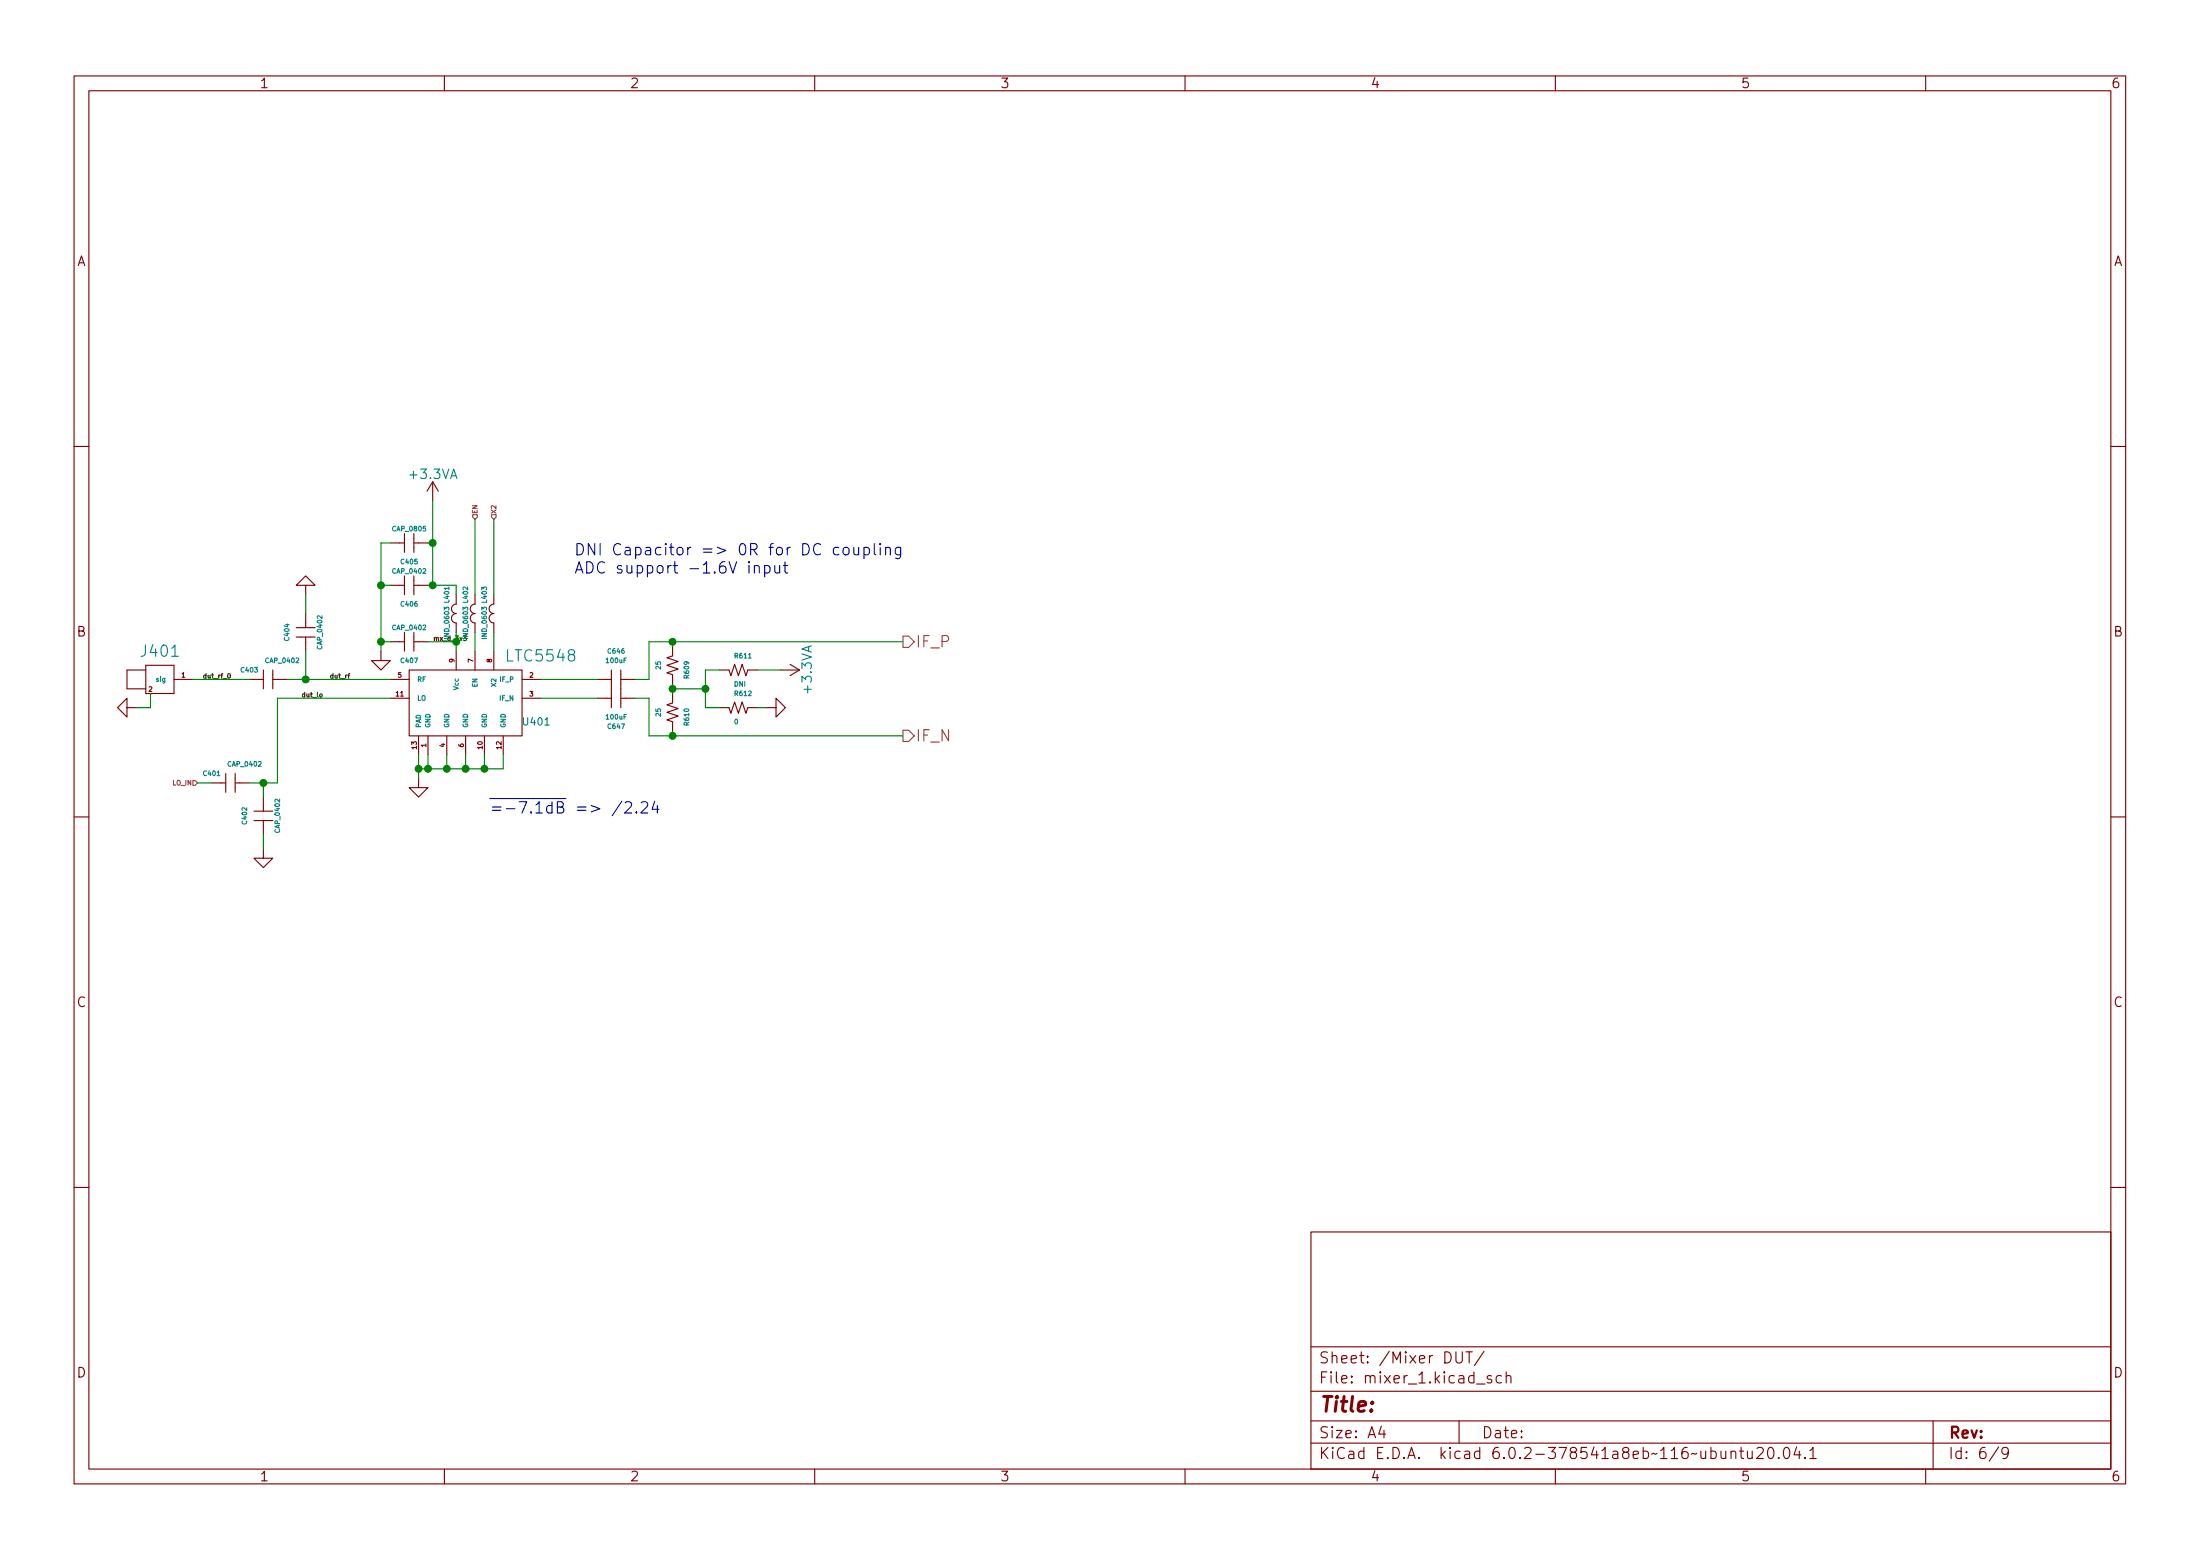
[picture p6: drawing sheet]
(kicad_sch (version 20211123) (generator eeschema)

 (paper "A4")

 (lib_symbols
  (symbol "adccore-rescue:+3.3VA" (power) (pin_names (offset 0)) (in_bom yes) (on_board yes)
   (property "Reference" "#PWR" (id 0) (at 0 -3.81 0) (effects (font (size 1.27 1.27)) hide))
   (property "Value" "+3.3VA" (id 1) (at 0 3.556 0) (effects (font (size 1.27 1.27))))
   (property "Footprint" "" (id 2) (at 0 0 0) (effects (font (size 1.27 1.27)) hide))
   (property "Datasheet" "" (id 3) (at 0 0 0) (effects (font (size 1.27 1.27)) hide))
   (symbol "+3.3VA_0_1"
    (polyline (pts (xy -0.762 1.27) (xy 0 2.54)) (stroke (width 0) (type default) (color 0 0 0 0)) (fill (type none)))
    (polyline (pts (xy 0 0) (xy 0 2.54)) (stroke (width 0) (type default) (color 0 0 0 0)) (fill (type none)))
    (polyline (pts (xy 0 2.54) (xy 0.762 1.27)) (stroke (width 0) (type default) (color 0 0 0 0)) (fill (type none))))
   (symbol "+3.3VA_1_1"
    (pin power_in line (at 0 0 90) (length 0) hide (name "+3.3VA" (effects (font (size 1.27 1.27)))) (number "1" (effects (font (size 1.27 1.27)))))))
  (symbol "adccore-rescue:CAP_0402" (pin_numbers hide) (pin_names (offset 0) hide) (in_bom yes) (on_board yes)
   (property "Reference" "C" (id 0) (at 0 -2.54 0) (effects (font (size 0.635 0.635))))
   (property "Value" "CAP_0402" (id 1) (at 0 1.905 0) (effects (font (size 0.635 0.635))))
   (property "Footprint" "SM0402" (id 2) (at 0 2.54 0) (effects (font (size 1.524 1.524)) hide))
   (property "Datasheet" "" (id 3) (at 0 0 0) (effects (font (size 1.524 1.524))))
   (symbol "CAP_0402_0_1"
    (polyline (pts (xy -1.27 0) (xy -0.635 0)) (stroke (width 0) (type default) (color 0 0 0 0)) (fill (type none)))
    (polyline (pts (xy -0.635 -1.27) (xy -0.635 1.27)) (stroke (width 0) (type default) (color 0 0 0 0)) (fill (type none)))
    (polyline (pts (xy 0.635 -1.27) (xy 0.635 -0.635)) (stroke (width 0) (type default) (color 0 0 0 0)) (fill (type none)))
    (polyline (pts (xy 0.635 0.635) (xy 0.635 -0.635)) (stroke (width 0) (type default) (color 0 0 0 0)) (fill (type none)))
    (polyline (pts (xy 0.635 1.27) (xy 0.635 0.635)) (stroke (width 0) (type default) (color 0 0 0 0)) (fill (type none)))
    (polyline (pts (xy 1.27 0) (xy 0.635 0)) (stroke (width 0) (type default) (color 0 0 0 0)) (fill (type none))))
   (symbol "CAP_0402_1_1"
    (pin passive line (at -2.54 0 0) (length 1.27) (name "~" (effects (font (size 0.635 0.635)))) (number "1" (effects (font (size 0.635 0.635)))))
    (pin passive line (at 2.54 0 180) (length 1.27) (name "~" (effects (font (size 0.635 0.635)))) (number "2" (effects (font (size 0.635 0.635)))))))
  (symbol "adccore-rescue:CAP_0805" (pin_numbers hide) (pin_names (offset 0) hide) (in_bom yes) (on_board yes)
   (property "Reference" "C" (id 0) (at 0 -2.54 0) (effects (font (size 0.635 0.635))))
   (property "Value" "CAP_0805" (id 1) (at 0 1.905 0) (effects (font (size 0.635 0.635))))
   (property "Footprint" "SM0805" (id 2) (at 0 2.54 0) (effects (font (size 1.524 1.524)) hide))
   (property "Datasheet" "" (id 3) (at 0 0 0) (effects (font (size 1.524 1.524))))
   (symbol "CAP_0805_0_1"
    (polyline (pts (xy -1.27 0) (xy -0.635 0)) (stroke (width 0) (type default) (color 0 0 0 0)) (fill (type none)))
    (polyline (pts (xy -0.635 -1.27) (xy -0.635 1.27)) (stroke (width 0) (type default) (color 0 0 0 0)) (fill (type none)))
    (polyline (pts (xy 0.635 -1.27) (xy 0.635 -0.635)) (stroke (width 0) (type default) (color 0 0 0 0)) (fill (type none)))
    (polyline (pts (xy 0.635 0.635) (xy 0.635 -0.635)) (stroke (width 0) (type default) (color 0 0 0 0)) (fill (type none)))
    (polyline (pts (xy 0.635 1.27) (xy 0.635 0.635)) (stroke (width 0) (type default) (color 0 0 0 0)) (fill (type none)))
    (polyline (pts (xy 1.27 0) (xy 0.635 0)) (stroke (width 0) (type default) (color 0 0 0 0)) (fill (type none))))
   (symbol "CAP_0805_1_1"
    (pin passive line (at -2.54 0 0) (length 1.27) (name "~" (effects (font (size 0.635 0.635)))) (number "1" (effects (font (size 0.635 0.635)))))
    (pin passive line (at 2.54 0 180) (length 1.27) (name "~" (effects (font (size 0.635 0.635)))) (number "2" (effects (font (size 0.635 0.635)))))))
  (symbol "adccore-rescue:GND" (power) (pin_names (offset 0)) (in_bom yes) (on_board yes)
   (property "Reference" "#PWR" (id 0) (at 0 -6.35 0) (effects (font (size 1.27 1.27)) hide))
   (property "Value" "GND" (id 1) (at 0 -3.81 0) (effects (font (size 1.27 1.27))))
   (property "Footprint" "" (id 2) (at 0 0 0) (effects (font (size 1.27 1.27)) hide))
   (property "Datasheet" "" (id 3) (at 0 0 0) (effects (font (size 1.27 1.27)) hide))
   (symbol "GND_0_1"
    (polyline (pts (xy 0 0) (xy 0 -1.27) (xy 1.27 -1.27) (xy 0 -2.54) (xy -1.27 -1.27) (xy 0 -1.27)) (stroke (width 0) (type default) (color 0 0 0 0)) (fill (type none))))
   (symbol "GND_1_1"
    (pin power_in line (at 0 0 270) (length 0) hide (name "GND" (effects (font (size 1.27 1.27)))) (number "1" (effects (font (size 1.27 1.27)))))))
  (symbol "adccore-rescue:IND_0603" (pin_numbers hide) (pin_names (offset 0) hide) (in_bom yes) (on_board yes)
   (property "Reference" "L" (id 0) (at 0 -2.54 0) (effects (font (size 0.635 0.635))))
   (property "Value" "IND_0603" (id 1) (at 0 1.27 0) (effects (font (size 0.635 0.635))))
   (property "Footprint" "SM0603" (id 2) (at 0 0 0) (effects (font (size 1.524 1.524)) hide))
   (property "Datasheet" "" (id 3) (at 0 0 0) (effects (font (size 1.524 1.524))))
   (symbol "IND_0603_0_1"
    (arc (start 0 0) (mid -0.635 0.635) (end -1.27 0) (stroke (width 0) (type default) (color 0 0 0 0)) (fill (type none)))
    (arc (start 1.27 0) (mid 0.635 0.635) (end 0 0) (stroke (width 0) (type default) (color 0 0 0 0)) (fill (type none))))
   (symbol "IND_0603_1_1"
    (pin passive line (at -2.54 0 0) (length 1.27) (name "~" (effects (font (size 0.635 0.635)))) (number "1" (effects (font (size 0.635 0.635)))))
    (pin passive line (at 2.54 0 180) (length 1.27) (name "~" (effects (font (size 0.635 0.635)))) (number "2" (effects (font (size 0.635 0.635)))))))
  (symbol "adccore-rescue:LTC5548" (pin_names (offset 1.016)) (in_bom yes) (on_board yes)
   (property "Reference" "U" (id 0) (at 0 -16.51 0) (effects (font (size 1.524 1.524))))
   (property "Value" "LTC5548" (id 1) (at 0 -13.97 0) (effects (font (size 1.524 1.524))))
   (property "Footprint" "" (id 2) (at 0 0 0) (effects (font (size 1.524 1.524)) hide))
   (property "Datasheet" "" (id 3) (at 0 0 0) (effects (font (size 1.524 1.524)) hide))
   (symbol "LTC5548_0_1"
    (rectangle (start -7.62 1.27) (end 7.62 -7.62) (stroke (width 0) (type default) (color 0 0 0 0)) (fill (type none))))
   (symbol "LTC5548_1_1"
    (pin power_in line (at -5.08 -10.16 90) (length 2.54) (name "GND" (effects (font (size 0.635 0.635)))) (number "1" (effects (font (size 0.635 0.635)))))
    (pin power_in line (at 2.54 -10.16 90) (length 2.54) (name "GND" (effects (font (size 0.635 0.635)))) (number "10" (effects (font (size 0.635 0.635)))))
    (pin input line (at -10.16 -2.54 0) (length 2.54) (name "LO" (effects (font (size 0.635 0.635)))) (number "11" (effects (font (size 0.635 0.635)))))
    (pin power_in line (at 5.08 -10.16 90) (length 2.54) (name "GND" (effects (font (size 0.635 0.635)))) (number "12" (effects (font (size 0.635 0.635)))))
    (pin power_in line (at -6.35 -10.16 90) (length 2.54) (name "PAD" (effects (font (size 0.635 0.635)))) (number "13" (effects (font (size 0.635 0.635)))))
    (pin bidirectional line (at 10.16 0 180) (length 2.54) (name "IF_P" (effects (font (size 0.635 0.635)))) (number "2" (effects (font (size 0.635 0.635)))))
    (pin bidirectional line (at 10.16 -2.54 180) (length 2.54) (name "IF_N" (effects (font (size 0.635 0.635)))) (number "3" (effects (font (size 0.635 0.635)))))
    (pin power_in line (at -2.54 -10.16 90) (length 2.54) (name "GND" (effects (font (size 0.635 0.635)))) (number "4" (effects (font (size 0.635 0.635)))))
    (pin bidirectional line (at -10.16 0 0) (length 2.54) (name "RF" (effects (font (size 0.635 0.635)))) (number "5" (effects (font (size 0.635 0.635)))))
    (pin power_in line (at 0 -10.16 90) (length 2.54) (name "GND" (effects (font (size 0.635 0.635)))) (number "6" (effects (font (size 0.635 0.635)))))
    (pin input line (at 1.27 3.81 270) (length 2.54) (name "EN" (effects (font (size 0.635 0.635)))) (number "7" (effects (font (size 0.635 0.635)))))
    (pin input line (at 3.81 3.81 270) (length 2.54) (name "X2" (effects (font (size 0.635 0.635)))) (number "8" (effects (font (size 0.635 0.635)))))
    (pin power_in line (at -1.27 3.81 270) (length 2.54) (name "Vcc" (effects (font (size 0.635 0.635)))) (number "9" (effects (font (size 0.635 0.635)))))))
  (symbol "adccore-rescue:SMA_PCB" (pin_names (offset 1.016)) (in_bom yes) (on_board yes)
   (property "Reference" "J" (id 0) (at 7.62 5.08 0) (effects (font (size 1.524 1.524))))
   (property "Value" "SMA_PCB" (id 1) (at 0 5.08 0) (effects (font (size 1.524 1.524))))
   (property "Footprint" "" (id 2) (at 0 0 0) (effects (font (size 1.524 1.524)) hide))
   (property "Datasheet" "" (id 3) (at 0 0 0) (effects (font (size 1.524 1.524)) hide))
   (symbol "SMA_PCB_0_1"
    (rectangle (start -5.08 -1.27) (end -2.54 -1.27) (stroke (width 0) (type default) (color 0 0 0 0)) (fill (type none)))
    (rectangle (start -5.08 1.27) (end -5.08 -1.27) (stroke (width 0) (type default) (color 0 0 0 0)) (fill (type none)))
    (rectangle (start -2.54 -1.905) (end 1.27 -1.905) (stroke (width 0) (type default) (color 0 0 0 0)) (fill (type none)))
    (rectangle (start -2.54 1.27) (end -5.08 1.27) (stroke (width 0) (type default) (color 0 0 0 0)) (fill (type none)))
    (rectangle (start -2.54 1.905) (end -2.54 -1.905) (stroke (width 0) (type default) (color 0 0 0 0)) (fill (type none)))
    (rectangle (start -2.54 1.905) (end 1.27 1.905) (stroke (width 0) (type default) (color 0 0 0 0)) (fill (type none)))
    (rectangle (start 1.27 -1.905) (end 1.27 1.905) (stroke (width 0) (type default) (color 0 0 0 0)) (fill (type none))))
   (symbol "SMA_PCB_1_1"
    (pin power_in line (at 3.81 0 180) (length 2.54) (name "sig" (effects (font (size 0.635 0.635)))) (number "1" (effects (font (size 0.635 0.635)))))
    (pin power_in line (at -1.905 -1.905 0) (length 0) (name "~" (effects (font (size 0.635 0.635)))) (number "2" (effects (font (size 0.635 0.635)))))))
  (symbol "passives:CAP_0805" (pin_numbers hide) (pin_names (offset 0) hide) (in_bom yes) (on_board yes)
   (property "Reference" "C" (id 0) (at 0 -2.54 0) (effects (font (size 0.635 0.635))))
   (property "Value" "CAP_0805" (id 1) (at 0 1.905 0) (effects (font (size 0.635 0.635))))
   (property "Footprint" "General_SMD:SM0805" (id 2) (at 0 2.54 0) (effects (font (size 1.524 1.524)) hide))
   (property "Datasheet" "" (id 3) (at 0 0 0) (effects (font (size 1.524 1.524))))
   (symbol "CAP_0805_0_1"
    (polyline (pts (xy -1.27 0) (xy -0.635 0)) (stroke (width 0) (type default) (color 0 0 0 0)) (fill (type none)))
    (polyline (pts (xy -0.635 -1.27) (xy -0.635 1.27)) (stroke (width 0) (type default) (color 0 0 0 0)) (fill (type none)))
    (polyline (pts (xy 0.635 -1.27) (xy 0.635 -0.635)) (stroke (width 0) (type default) (color 0 0 0 0)) (fill (type none)))
    (polyline (pts (xy 0.635 0.635) (xy 0.635 -0.635)) (stroke (width 0) (type default) (color 0 0 0 0)) (fill (type none)))
    (polyline (pts (xy 0.635 1.27) (xy 0.635 0.635)) (stroke (width 0) (type default) (color 0 0 0 0)) (fill (type none)))
    (polyline (pts (xy 1.27 0) (xy 0.635 0)) (stroke (width 0) (type default) (color 0 0 0 0)) (fill (type none))))
   (symbol "CAP_0805_1_1"
    (pin passive line (at -2.54 0 0) (length 1.27) (name "~" (effects (font (size 0.635 0.635)))) (number "1" (effects (font (size 0.635 0.635)))))
    (pin passive line (at 2.54 0 180) (length 1.27) (name "~" (effects (font (size 0.635 0.635)))) (number "2" (effects (font (size 0.635 0.635)))))))
  (symbol "passives:RES_0402" (pin_numbers hide) (pin_names (offset 0) hide) (in_bom yes) (on_board yes)
   (property "Reference" "R" (id 0) (at 0 -2.54 0) (effects (font (size 0.635 0.635))))
   (property "Value" "RES_0402" (id 1) (at 0 1.27 0) (effects (font (size 0.635 0.635))))
   (property "Footprint" "SM0402" (id 2) (at 0 0 0) (effects (font (size 1.524 1.524)) hide))
   (property "Datasheet" "" (id 3) (at 0 0 0) (effects (font (size 1.524 1.524))))
   (symbol "RES_0402_0_1"
    (polyline (pts (xy -1.27 0) (xy -1.016 0.762) (xy -0.508 -0.762) (xy 0 0.762) (xy 0.508 -0.762) (xy 1.016 0.762) (xy 1.27 0)) (stroke (width 0) (type default) (color 0 0 0 0)) (fill (type none))))
   (symbol "RES_0402_1_1"
    (pin passive line (at -2.54 0 0) (length 1.27) (name "1" (effects (font (size 1.27 1.27)))) (number "1" (effects (font (size 1.27 1.27)))))
    (pin passive line (at 2.54 0 180) (length 1.27) (name "2" (effects (font (size 1.27 1.27)))) (number "2" (effects (font (size 1.27 1.27))))))))

 (junction (at 60.325 103.505) (diameter 0) (color 0 0 0 0))
 (junction (at 41.275 91.44) (diameter 0) (color 0 0 0 0))
 (junction (at 90.805 86.36) (diameter 0) (color 0 0 0 0))
 (junction (at 35.56 105.41) (diameter 0) (color 0 0 0 0))
 (junction (at 57.785 103.505) (diameter 0) (color 0 0 0 0))
 (junction (at 90.805 99.06) (diameter 0) (color 0 0 0 0))
 (junction (at 61.595 86.36) (diameter 0) (color 0 0 0 0))
 (junction (at 95.25 92.71) (diameter 0) (color 0 0 0 0))
 (junction (at 56.515 103.505) (diameter 0) (color 0 0 0 0))
 (junction (at 58.42 78.74) (diameter 0) (color 0 0 0 0))
 (junction (at 51.435 78.74) (diameter 0) (color 0 0 0 0))
 (junction (at 65.405 103.505) (diameter 0) (color 0 0 0 0))
 (junction (at 90.805 92.71) (diameter 0) (color 0 0 0 0))
 (junction (at 51.435 86.36) (diameter 0) (color 0 0 0 0))
 (junction (at 58.42 73.025) (diameter 0) (color 0 0 0 0))
 (junction (at 62.865 103.505) (diameter 0) (color 0 0 0 0))

 (wire (pts (xy 18.415 95.25) (xy 20.32 95.25)) (stroke (width 0) (type default) (color 0 0 0 0)))
 (wire (pts (xy 97.155 90.17) (xy 95.25 90.17)) (stroke (width 0) (type default) (color 0 0 0 0)))
 (wire (pts (xy 57.785 103.505) (xy 60.325 103.505)) (stroke (width 0) (type default) (color 0 0 0 0)))
 (wire (pts (xy 35.56 112.395) (xy 35.56 114.3)) (stroke (width 0) (type default) (color 0 0 0 0)))
 (wire (pts (xy 73.025 91.44) (xy 80.645 91.44)) (stroke (width 0) (type default) (color 0 0 0 0)))
 (wire (pts (xy 58.42 67.31) (xy 58.42 73.025)) (stroke (width 0) (type default) (color 0 0 0 0)))
 (wire (pts (xy 90.805 92.075) (xy 90.805 92.71)) (stroke (width 0) (type default) (color 0 0 0 0)))
 (wire (pts (xy 57.785 78.74) (xy 58.42 78.74)) (stroke (width 0) (type default) (color 0 0 0 0)))
 (wire (pts (xy 56.515 103.505) (xy 57.785 103.505)) (stroke (width 0) (type default) (color 0 0 0 0)))
 (wire (pts (xy 26.035 91.44) (xy 33.655 91.44)) (stroke (width 0) (type default) (color 0 0 0 0)))
 (wire (pts (xy 65.405 103.505) (xy 65.405 101.6)) (stroke (width 0) (type default) (color 0 0 0 0)))
 (wire (pts (xy 52.705 78.74) (xy 51.435 78.74)) (stroke (width 0) (type default) (color 0 0 0 0)))
 (wire (pts (xy 37.465 93.98) (xy 52.705 93.98)) (stroke (width 0) (type default) (color 0 0 0 0)))
 (wire (pts (xy 62.865 103.505) (xy 62.865 101.6)) (stroke (width 0) (type default) (color 0 0 0 0)))
 (wire (pts (xy 95.25 90.17) (xy 95.25 92.71)) (stroke (width 0) (type default) (color 0 0 0 0)))
 (wire (pts (xy 66.675 85.09) (xy 66.675 87.63)) (stroke (width 0) (type default) (color 0 0 0 0)))
 (wire (pts (xy 57.785 101.6) (xy 57.785 103.505)) (stroke (width 0) (type default) (color 0 0 0 0)))
 (wire (pts (xy 90.805 92.71) (xy 90.805 93.345)) (stroke (width 0) (type default) (color 0 0 0 0)))
 (wire (pts (xy 61.595 86.36) (xy 61.595 87.63)) (stroke (width 0) (type default) (color 0 0 0 0)))
 (wire (pts (xy 87.63 99.06) (xy 90.805 99.06)) (stroke (width 0) (type default) (color 0 0 0 0)))
 (wire (pts (xy 37.465 105.41) (xy 35.56 105.41)) (stroke (width 0) (type default) (color 0 0 0 0)))
 (wire (pts (xy 60.325 103.505) (xy 60.325 101.6)) (stroke (width 0) (type default) (color 0 0 0 0)))
 (wire (pts (xy 90.805 98.425) (xy 90.805 99.06)) (stroke (width 0) (type default) (color 0 0 0 0)))
 (wire (pts (xy 52.705 73.025) (xy 51.435 73.025)) (stroke (width 0) (type default) (color 0 0 0 0)))
 (wire (pts (xy 41.275 91.44) (xy 52.705 91.44)) (stroke (width 0) (type default) (color 0 0 0 0)))
 (wire (pts (xy 60.325 103.505) (xy 62.865 103.505)) (stroke (width 0) (type default) (color 0 0 0 0)))
 (wire (pts (xy 64.135 69.85) (xy 64.135 80.01)) (stroke (width 0) (type default) (color 0 0 0 0)))
 (wire (pts (xy 66.675 69.85) (xy 66.675 80.01)) (stroke (width 0) (type default) (color 0 0 0 0)))
 (wire (pts (xy 61.595 78.74) (xy 61.595 80.01)) (stroke (width 0) (type default) (color 0 0 0 0)))
 (wire (pts (xy 58.42 78.74) (xy 61.595 78.74)) (stroke (width 0) (type default) (color 0 0 0 0)))
 (wire (pts (xy 85.725 91.44) (xy 87.63 91.44)) (stroke (width 0) (type default) (color 0 0 0 0)))
 (wire (pts (xy 67.945 103.505) (xy 67.945 101.6)) (stroke (width 0) (type default) (color 0 0 0 0)))
 (wire (pts (xy 90.805 92.71) (xy 95.25 92.71)) (stroke (width 0) (type default) (color 0 0 0 0)))
 (wire (pts (xy 51.435 78.74) (xy 51.435 86.36)) (stroke (width 0) (type default) (color 0 0 0 0)))
 (wire (pts (xy 56.515 101.6) (xy 56.515 103.505)) (stroke (width 0) (type default) (color 0 0 0 0)))
 (wire (pts (xy 51.435 73.025) (xy 51.435 78.74)) (stroke (width 0) (type default) (color 0 0 0 0)))
 (wire (pts (xy 35.56 107.315) (xy 35.56 105.41)) (stroke (width 0) (type default) (color 0 0 0 0)))
 (wire (pts (xy 51.435 86.36) (xy 51.435 87.63)) (stroke (width 0) (type default) (color 0 0 0 0)))
 (wire (pts (xy 26.67 105.41) (xy 28.575 105.41)) (stroke (width 0) (type default) (color 0 0 0 0)))
 (wire (pts (xy 62.865 103.505) (xy 65.405 103.505)) (stroke (width 0) (type default) (color 0 0 0 0)))
 (wire (pts (xy 73.025 93.98) (xy 80.645 93.98)) (stroke (width 0) (type default) (color 0 0 0 0)))
 (wire (pts (xy 87.63 86.36) (xy 90.805 86.36)) (stroke (width 0) (type default) (color 0 0 0 0)))
 (wire (pts (xy 56.515 103.505) (xy 56.515 104.775)) (stroke (width 0) (type default) (color 0 0 0 0)))
 (wire (pts (xy 65.405 103.505) (xy 67.945 103.505)) (stroke (width 0) (type default) (color 0 0 0 0)))
 (wire (pts (xy 90.805 99.06) (xy 121.92 99.06)) (stroke (width 0) (type default) (color 0 0 0 0)))
 (wire (pts (xy 57.785 73.025) (xy 58.42 73.025)) (stroke (width 0) (type default) (color 0 0 0 0)))
 (wire (pts (xy 37.465 93.98) (xy 37.465 105.41)) (stroke (width 0) (type default) (color 0 0 0 0)))
 (wire (pts (xy 95.25 95.25) (xy 97.155 95.25)) (stroke (width 0) (type default) (color 0 0 0 0)))
 (wire (pts (xy 95.25 92.71) (xy 95.25 95.25)) (stroke (width 0) (type default) (color 0 0 0 0)))
 (wire (pts (xy 87.63 93.98) (xy 87.63 99.06)) (stroke (width 0) (type default) (color 0 0 0 0)))
 (wire (pts (xy 102.235 90.17) (xy 105.41 90.17)) (stroke (width 0) (type default) (color 0 0 0 0)))
 (wire (pts (xy 41.275 80.01) (xy 41.275 82.55)) (stroke (width 0) (type default) (color 0 0 0 0)))
 (wire (pts (xy 87.63 86.36) (xy 87.63 91.44)) (stroke (width 0) (type default) (color 0 0 0 0)))
 (wire (pts (xy 35.56 105.41) (xy 33.655 105.41)) (stroke (width 0) (type default) (color 0 0 0 0)))
 (wire (pts (xy 58.42 73.025) (xy 58.42 78.74)) (stroke (width 0) (type default) (color 0 0 0 0)))
 (wire (pts (xy 90.805 86.36) (xy 90.805 86.995)) (stroke (width 0) (type default) (color 0 0 0 0)))
 (wire (pts (xy 52.705 86.36) (xy 51.435 86.36)) (stroke (width 0) (type default) (color 0 0 0 0)))
 (wire (pts (xy 20.32 95.25) (xy 20.32 93.345)) (stroke (width 0) (type default) (color 0 0 0 0)))
 (wire (pts (xy 38.735 91.44) (xy 41.275 91.44)) (stroke (width 0) (type default) (color 0 0 0 0)))
 (wire (pts (xy 90.805 86.36) (xy 121.92 86.36)) (stroke (width 0) (type default) (color 0 0 0 0)))
 (wire (pts (xy 61.595 85.09) (xy 61.595 86.36)) (stroke (width 0) (type default) (color 0 0 0 0)))
 (wire (pts (xy 85.725 93.98) (xy 87.63 93.98)) (stroke (width 0) (type default) (color 0 0 0 0)))
 (wire (pts (xy 41.275 87.63) (xy 41.275 91.44)) (stroke (width 0) (type default) (color 0 0 0 0)))
 (wire (pts (xy 64.135 85.09) (xy 64.135 87.63)) (stroke (width 0) (type default) (color 0 0 0 0)))
 (wire (pts (xy 102.235 95.25) (xy 103.505 95.25)) (stroke (width 0) (type default) (color 0 0 0 0)))
 (wire (pts (xy 57.785 86.36) (xy 61.595 86.36)) (stroke (width 0) (type default) (color 0 0 0 0)))

 (text "DNI Capacitor => 0R for DC coupling\nADC support -1.6V input" (at 77.47 77.47 0) (effects (font (size 1.524 1.524)) (justify left bottom)))
 (text "~{=-7.1dB} => /2.24" (at 66.04 109.855 0) (effects (font (size 1.524 1.524)) (justify left bottom)))

 (label "mx_d_3v3" (at 58.42 86.36 0) (effects (font (size 0.635 0.635)) (justify left bottom)))
 (label "dut_lo" (at 40.64 93.98 0) (effects (font (size 0.635 0.635)) (justify left bottom)))
 (label "dut_rf" (at 44.45 91.44 0) (effects (font (size 0.635 0.635)) (justify left bottom)))
 (label "dut_rf_0" (at 27.305 91.44 0) (effects (font (size 0.635 0.635)) (justify left bottom)))

 (hierarchical_label "EN" (shape input) (at 64.135 69.85 90) (effects (font (size 0.635 0.635)) (justify left)))
 (hierarchical_label "LO_IN" (shape input) (at 26.67 105.41 180) (effects (font (size 0.635 0.635)) (justify right)))
 (hierarchical_label "X2" (shape input) (at 66.675 69.85 90) (effects (font (size 0.635 0.635)) (justify left)))
 (hierarchical_label "IF_P" (shape output) (at 121.92 86.36 0) (effects (font (size 1.524 1.524)) (justify left)))
 (hierarchical_label "IF_N" (shape output) (at 121.92 99.06 0) (effects (font (size 1.524 1.524)) (justify left)))

 (symbol (lib_id "adccore-rescue:LTC5548") (at 62.865 91.44 0) (unit 1) (in_bom yes) (on_board yes)
  (property "Reference" "U401" (id 0) (at 72.39 97.155 0) (effects (font (size 1 1))))
  (property "Value" "LTC5548" (id 1) (at 73.025 88.265 0) (effects (font (size 1.524 1.524))))
  (property "Footprint" "QFN:QFN12_2x3mm_UDB_LT" (id 2) (at 62.865 91.44 0) (effects (font (size 1.524 1.524)) hide))
  (property "Datasheet" "" (id 3) (at 62.865 91.44 0) (effects (font (size 1.524 1.524)) hide)) (pin "1") (pin "10") (pin "11") (pin "12") (pin "13") (pin "2") (pin "3") (pin "4") (pin "5") (pin "6") (pin "7") (pin "8") (pin "9"))

 (symbol (lib_id "adccore-rescue:GND") (at 56.515 104.775 0) (unit 1) (in_bom yes) (on_board yes)
  (property "Reference" "#PWR073" (id 0) (at 56.515 111.125 0) (effects (font (size 1.27 1.27)) hide))
  (property "Value" "GND" (id 1) (at 56.515 108.585 0) (effects (font (size 1.27 1.27)) hide))
  (property "Footprint" "" (id 2) (at 56.515 104.775 0) (effects (font (size 1.27 1.27)) hide))
  (property "Datasheet" "" (id 3) (at 56.515 104.775 0) (effects (font (size 1.27 1.27)) hide)) (pin "1"))

 (symbol (lib_id "adccore-rescue:SMA_PCB") (at 22.225 91.44 0) (unit 1) (in_bom yes) (on_board yes)
  (property "Reference" "J401" (id 0) (at 21.59 87.63 0) (effects (font (size 1.524 1.524))))
  (property "Value" "SMA_PCB" (id 1) (at 22.225 86.36 0) (effects (font (size 1.524 1.524)) hide))
  (property "Footprint" "Connectors_RF:SMA_AMP_132255-12" (id 2) (at 22.225 91.44 0) (effects (font (size 1.524 1.524)) hide))
  (property "Datasheet" "" (id 3) (at 22.225 91.44 0) (effects (font (size 1.524 1.524)) hide)) (pin "1") (pin "2"))

 (symbol (lib_id "adccore-rescue:CAP_0402") (at 31.115 105.41 0) (unit 1) (in_bom yes) (on_board yes)
  (property "Reference" "C401" (id 0) (at 28.575 104.14 0) (effects (font (size 0.635 0.635))))
  (property "Value" "CAP_0402" (id 1) (at 33.02 102.87 0) (effects (font (size 0.635 0.635))))
  (property "Footprint" "SM0402" (id 2) (at 31.115 102.87 0) (effects (font (size 1.524 1.524)) hide))
  (property "Datasheet" "" (id 3) (at 31.115 105.41 0) (effects (font (size 1.524 1.524)))) (pin "1") (pin "2"))

 (symbol (lib_id "adccore-rescue:GND") (at 18.415 95.25 270) (unit 1) (in_bom yes) (on_board yes)
  (property "Reference" "#PWR074" (id 0) (at 12.065 95.25 0) (effects (font (size 1.27 1.27)) hide))
  (property "Value" "GND" (id 1) (at 14.605 95.25 0) (effects (font (size 1.27 1.27)) hide))
  (property "Footprint" "" (id 2) (at 18.415 95.25 0) (effects (font (size 1.27 1.27)) hide))
  (property "Datasheet" "" (id 3) (at 18.415 95.25 0) (effects (font (size 1.27 1.27)) hide)) (pin "1"))

 (symbol (lib_id "adccore-rescue:IND_0603") (at 64.135 82.55 90) (unit 1) (in_bom yes) (on_board yes)
  (property "Reference" "L402" (id 0) (at 62.865 80.01 0) (effects (font (size 0.635 0.635))))
  (property "Value" "IND_0603" (id 1) (at 62.865 83.82 0) (effects (font (size 0.635 0.635))))
  (property "Footprint" "SM0603" (id 2) (at 64.135 82.55 0) (effects (font (size 1.524 1.524)) hide))
  (property "Datasheet" "" (id 3) (at 64.135 82.55 0) (effects (font (size 1.524 1.524)))) (pin "1") (pin "2"))

 (symbol (lib_id "adccore-rescue:CAP_0402") (at 55.245 78.74 0) (unit 1) (in_bom yes) (on_board yes)
  (property "Reference" "C406" (id 0) (at 55.245 81.28 0) (effects (font (size 0.635 0.635))))
  (property "Value" "CAP_0402" (id 1) (at 55.245 76.835 0) (effects (font (size 0.635 0.635))))
  (property "Footprint" "SM0402" (id 2) (at 55.245 76.2 0) (effects (font (size 1.524 1.524)) hide))
  (property "Datasheet" "" (id 3) (at 55.245 78.74 0) (effects (font (size 1.524 1.524)))) (pin "1") (pin "2"))

 (symbol (lib_id "adccore-rescue:CAP_0402") (at 55.245 86.36 0) (unit 1) (in_bom yes) (on_board yes)
  (property "Reference" "C407" (id 0) (at 55.245 88.9 0) (effects (font (size 0.635 0.635))))
  (property "Value" "CAP_0402" (id 1) (at 55.245 84.455 0) (effects (font (size 0.635 0.635))))
  (property "Footprint" "SM0402" (id 2) (at 55.245 83.82 0) (effects (font (size 1.524 1.524)) hide))
  (property "Datasheet" "" (id 3) (at 55.245 86.36 0) (effects (font (size 1.524 1.524)))) (pin "1") (pin "2"))

 (symbol (lib_id "adccore-rescue:GND") (at 51.435 87.63 0) (unit 1) (in_bom yes) (on_board yes)
  (property "Reference" "#PWR075" (id 0) (at 51.435 93.98 0) (effects (font (size 1.27 1.27)) hide))
  (property "Value" "GND" (id 1) (at 51.435 91.44 0) (effects (font (size 1.27 1.27)) hide))
  (property "Footprint" "" (id 2) (at 51.435 87.63 0) (effects (font (size 1.27 1.27)) hide))
  (property "Datasheet" "" (id 3) (at 51.435 87.63 0) (effects (font (size 1.27 1.27)) hide)) (pin "1"))

 (symbol (lib_id "adccore-rescue:CAP_0805") (at 55.245 73.025 0) (unit 1) (in_bom yes) (on_board yes)
  (property "Reference" "C405" (id 0) (at 55.245 75.565 0) (effects (font (size 0.635 0.635))))
  (property "Value" "CAP_0805" (id 1) (at 55.245 71.12 0) (effects (font (size 0.635 0.635))))
  (property "Footprint" "SM0805" (id 2) (at 55.245 70.485 0) (effects (font (size 1.524 1.524)) hide))
  (property "Datasheet" "" (id 3) (at 55.245 73.025 0) (effects (font (size 1.524 1.524)))) (pin "1") (pin "2"))

 (symbol (lib_id "adccore-rescue:GND") (at 35.56 114.3 0) (unit 1) (in_bom yes) (on_board yes)
  (property "Reference" "#PWR076" (id 0) (at 35.56 120.65 0) (effects (font (size 1.27 1.27)) hide))
  (property "Value" "GND" (id 1) (at 35.56 118.11 0) (effects (font (size 1.27 1.27)) hide))
  (property "Footprint" "" (id 2) (at 35.56 114.3 0) (effects (font (size 1.27 1.27)) hide))
  (property "Datasheet" "" (id 3) (at 35.56 114.3 0) (effects (font (size 1.27 1.27)) hide)) (pin "1"))

 (symbol (lib_id "adccore-rescue:CAP_0402") (at 41.275 85.09 270) (unit 1) (in_bom yes) (on_board yes)
  (property "Reference" "C404" (id 0) (at 38.735 85.09 0) (effects (font (size 0.635 0.635))))
  (property "Value" "CAP_0402" (id 1) (at 43.18 85.09 0) (effects (font (size 0.635 0.635))))
  (property "Footprint" "SM0402" (id 2) (at 43.815 85.09 0) (effects (font (size 1.524 1.524)) hide))
  (property "Datasheet" "" (id 3) (at 41.275 85.09 0) (effects (font (size 1.524 1.524)))) (pin "1") (pin "2"))

 (symbol (lib_id "adccore-rescue:GND") (at 41.275 80.01 180) (unit 1) (in_bom yes) (on_board yes)
  (property "Reference" "#PWR077" (id 0) (at 41.275 73.66 0) (effects (font (size 1.27 1.27)) hide))
  (property "Value" "GND" (id 1) (at 41.275 76.2 0) (effects (font (size 1.27 1.27)) hide))
  (property "Footprint" "" (id 2) (at 41.275 80.01 0) (effects (font (size 1.27 1.27)) hide))
  (property "Datasheet" "" (id 3) (at 41.275 80.01 0) (effects (font (size 1.27 1.27)) hide)) (pin "1"))

 (symbol (lib_id "adccore-rescue:+3.3VA") (at 58.42 67.31 0) (unit 1) (in_bom yes) (on_board yes)
  (property "Reference" "#PWR080" (id 0) (at 58.42 71.12 0) (effects (font (size 1.27 1.27)) hide))
  (property "Value" "+3.3VA" (id 1) (at 58.42 63.754 0))
  (property "Footprint" "" (id 2) (at 58.42 67.31 0) (effects (font (size 1.27 1.27)) hide))
  (property "Datasheet" "" (id 3) (at 58.42 67.31 0) (effects (font (size 1.27 1.27)) hide)) (pin "1"))

 (symbol (lib_id "adccore-rescue:CAP_0402") (at 36.195 91.44 0) (unit 1) (in_bom yes) (on_board yes)
  (property "Reference" "C403" (id 0) (at 33.655 90.17 0) (effects (font (size 0.635 0.635))))
  (property "Value" "CAP_0402" (id 1) (at 38.1 88.9 0) (effects (font (size 0.635 0.635))))
  (property "Footprint" "SM0402" (id 2) (at 36.195 88.9 0) (effects (font (size 1.524 1.524)) hide))
  (property "Datasheet" "" (id 3) (at 36.195 91.44 0) (effects (font (size 1.524 1.524)))) (pin "1") (pin "2"))

 (symbol (lib_id "adccore-rescue:IND_0603") (at 61.595 82.55 90) (unit 1) (in_bom yes) (on_board yes)
  (property "Reference" "L401" (id 0) (at 60.325 80.01 0) (effects (font (size 0.635 0.635))))
  (property "Value" "IND_0603" (id 1) (at 60.325 83.82 0) (effects (font (size 0.635 0.635))))
  (property "Footprint" "SM0603" (id 2) (at 61.595 82.55 0) (effects (font (size 1.524 1.524)) hide))
  (property "Datasheet" "" (id 3) (at 61.595 82.55 0) (effects (font (size 1.524 1.524)))) (pin "1") (pin "2"))

 (symbol (lib_id "adccore-rescue:IND_0603") (at 66.675 82.55 90) (unit 1) (in_bom yes) (on_board yes)
  (property "Reference" "L403" (id 0) (at 65.405 80.01 0) (effects (font (size 0.635 0.635))))
  (property "Value" "IND_0603" (id 1) (at 65.405 83.82 0) (effects (font (size 0.635 0.635))))
  (property "Footprint" "SM0603" (id 2) (at 66.675 82.55 0) (effects (font (size 1.524 1.524)) hide))
  (property "Datasheet" "" (id 3) (at 66.675 82.55 0) (effects (font (size 1.524 1.524)))) (pin "1") (pin "2"))

 (symbol (lib_id "adccore-rescue:CAP_0402") (at 35.56 109.855 270) (unit 1) (in_bom yes) (on_board yes)
  (property "Reference" "C402" (id 0) (at 33.02 109.855 0) (effects (font (size 0.635 0.635))))
  (property "Value" "CAP_0402" (id 1) (at 37.465 109.855 0) (effects (font (size 0.635 0.635))))
  (property "Footprint" "SM0402" (id 2) (at 38.1 109.855 0) (effects (font (size 1.524 1.524)) hide))
  (property "Datasheet" "" (id 3) (at 35.56 109.855 0) (effects (font (size 1.524 1.524)))) (pin "1") (pin "2"))

 (symbol (lib_id "passives:RES_0402") (at 99.695 90.17 180) (unit 1) (in_bom yes) (on_board yes)
  (property "Reference" "R611" (id 0) (at 99.06 88.265 0) (effects (font (size 0.635 0.635)) (justify right)))
  (property "Value" "DNI" (id 1) (at 99.06 92.075 0) (effects (font (size 0.635 0.635)) (justify right)))
  (property "Footprint" "SM0402" (id 2) (at 99.695 90.17 0) (effects (font (size 1.524 1.524)) hide))
  (property "Datasheet" "" (id 3) (at 99.695 90.17 0) (effects (font (size 1.524 1.524)))) (pin "1") (pin "2"))

 (symbol (lib_id "passives:RES_0402") (at 90.805 95.885 90) (unit 1) (in_bom yes) (on_board yes)
  (property "Reference" "R610" (id 0) (at 92.71 95.25 0) (effects (font (size 0.635 0.635)) (justify right)))
  (property "Value" "25" (id 1) (at 88.9 95.25 0) (effects (font (size 0.635 0.635)) (justify right)))
  (property "Footprint" "SM0402" (id 2) (at 90.805 95.885 0) (effects (font (size 1.524 1.524)) hide))
  (property "Datasheet" "" (id 3) (at 90.805 95.885 0) (effects (font (size 1.524 1.524)))) (pin "1") (pin "2"))

 (symbol (lib_id "passives:CAP_0805") (at 83.185 93.98 0) (unit 1) (in_bom yes) (on_board yes)
  (property "Reference" "C647" (id 0) (at 83.185 97.79 0) (effects (font (size 0.635 0.635))))
  (property "Value" "100uF" (id 1) (at 83.185 96.52 0) (effects (font (size 0.635 0.635))))
  (property "Footprint" "General_SMD:SM0805" (id 2) (at 83.185 91.44 0) (effects (font (size 1.524 1.524)) hide))
  (property "Datasheet" "" (id 3) (at 83.185 93.98 0) (effects (font (size 1.524 1.524)))) (pin "1") (pin "2"))

 (symbol (lib_id "passives:RES_0402") (at 99.695 95.25 180) (unit 1) (in_bom yes) (on_board yes)
  (property "Reference" "R612" (id 0) (at 99.06 93.345 0) (effects (font (size 0.635 0.635)) (justify right)))
  (property "Value" "0" (id 1) (at 99.06 97.155 0) (effects (font (size 0.635 0.635)) (justify right)))
  (property "Footprint" "SM0402" (id 2) (at 99.695 95.25 0) (effects (font (size 1.524 1.524)) hide))
  (property "Datasheet" "" (id 3) (at 99.695 95.25 0) (effects (font (size 1.524 1.524)))) (pin "1") (pin "2"))

 (symbol (lib_id "adccore-rescue:+3.3VA") (at 105.41 90.17 270) (unit 1) (in_bom yes) (on_board yes)
  (property "Reference" "#PWR0208" (id 0) (at 101.6 90.17 0) (effects (font (size 1.27 1.27)) hide))
  (property "Value" "+3.3VA" (id 1) (at 108.966 90.17 0))
  (property "Footprint" "" (id 2) (at 105.41 90.17 0) (effects (font (size 1.27 1.27)) hide))
  (property "Datasheet" "" (id 3) (at 105.41 90.17 0) (effects (font (size 1.27 1.27)) hide)) (pin "1"))

 (symbol (lib_id "passives:RES_0402") (at 90.805 89.535 90) (unit 1) (in_bom yes) (on_board yes)
  (property "Reference" "R609" (id 0) (at 92.71 88.9 0) (effects (font (size 0.635 0.635)) (justify right)))
  (property "Value" "25" (id 1) (at 88.9 88.9 0) (effects (font (size 0.635 0.635)) (justify right)))
  (property "Footprint" "SM0402" (id 2) (at 90.805 89.535 0) (effects (font (size 1.524 1.524)) hide))
  (property "Datasheet" "" (id 3) (at 90.805 89.535 0) (effects (font (size 1.524 1.524)))) (pin "1") (pin "2"))

 (symbol (lib_id "adccore-rescue:GND") (at 103.505 95.25 90) (unit 1) (in_bom yes) (on_board yes)
  (property "Reference" "#PWR0207" (id 0) (at 109.855 95.25 0) (effects (font (size 1.27 1.27)) hide))
  (property "Value" "GND" (id 1) (at 107.315 95.25 0) (effects (font (size 1.27 1.27)) hide))
  (property "Footprint" "" (id 2) (at 103.505 95.25 0) (effects (font (size 1.27 1.27)) hide))
  (property "Datasheet" "" (id 3) (at 103.505 95.25 0) (effects (font (size 1.27 1.27)) hide)) (pin "1"))

 (symbol (lib_id "passives:CAP_0805") (at 83.185 91.44 0) (unit 1) (in_bom yes) (on_board yes) (fields_autoplaced)
  (property "Reference" "C646" (id 0) (at 83.185 87.63 0) (effects (font (size 0.635 0.635))))
  (property "Value" "100uF" (id 1) (at 83.185 88.9 0) (effects (font (size 0.635 0.635))))
  (property "Footprint" "General_SMD:SM0805" (id 2) (at 83.185 88.9 0) (effects (font (size 1.524 1.524)) hide))
  (property "Datasheet" "" (id 3) (at 83.185 91.44 0) (effects (font (size 1.524 1.524)))) (pin "1") (pin "2")))
